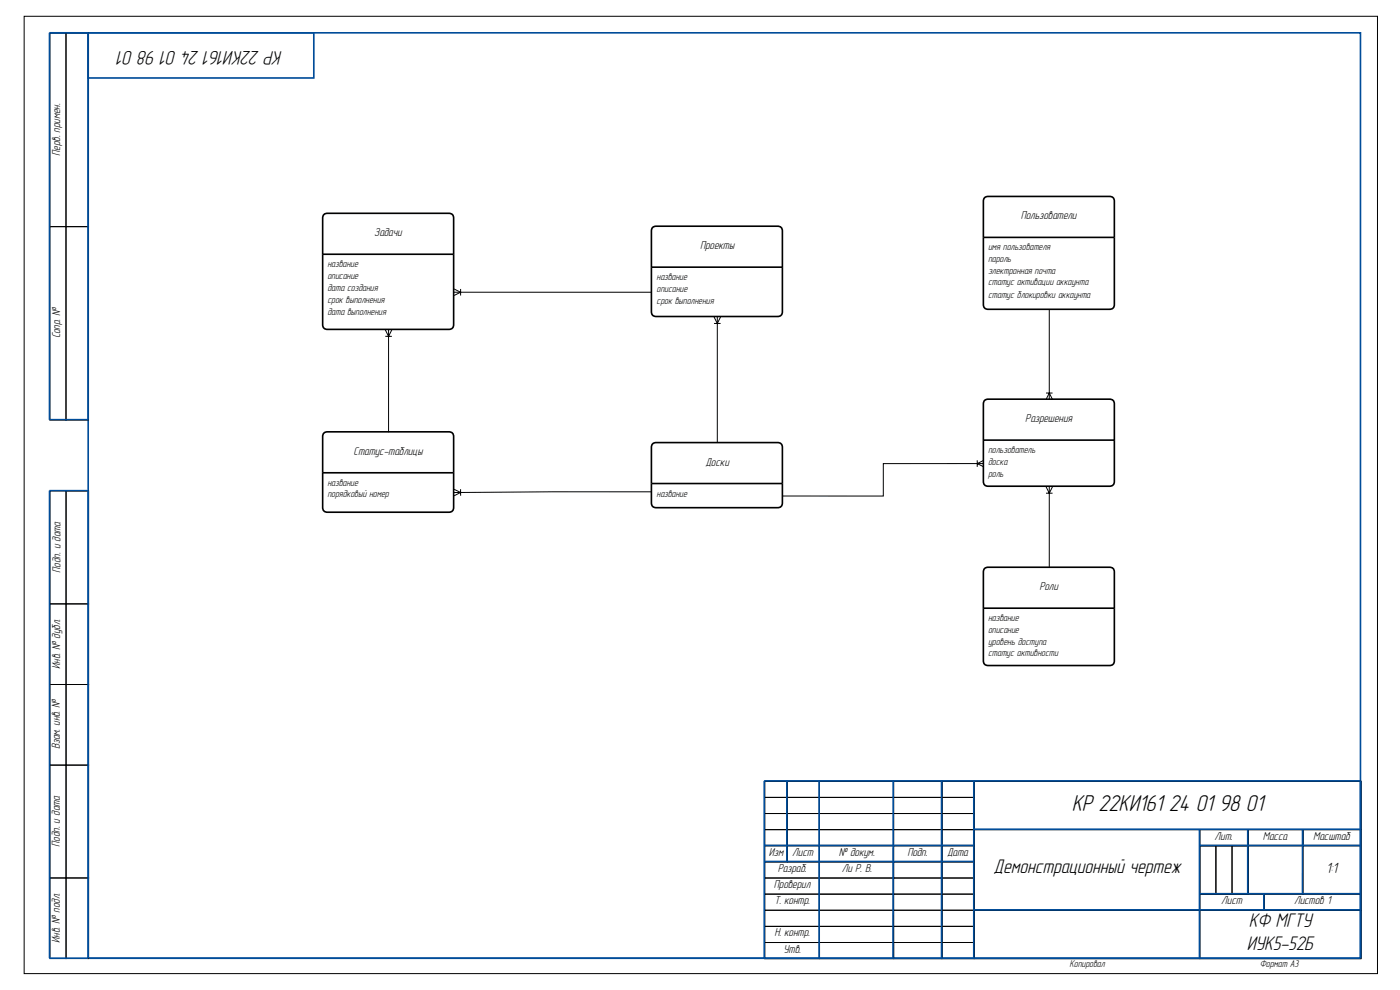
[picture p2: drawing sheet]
<svg xmlns="http://www.w3.org/2000/svg" width="420mm" height="297mm" viewBox="0 0 420 297" stroke-linecap="round" stroke-linejoin="round" font-family="sans-serif">
<g fill="none" stroke="#000" stroke-width=".3">
<path d="M7.2 4.9h406.2v287.2h-406.2zM15 10h4.8v58h-4.8zM19.8 10h6.8v58h-6.8zM15 68h4.8v58h-4.8zM19.8 68h6.8v58h-6.8zM15 147.3h4.8v33.9h-4.8zM19.8 147.3h6.8v33.9h-6.8zM15 181.2h4.8v24.2h-4.8zM19.8 181.2h6.8v24.2h-6.8zM15 205.4h4.8v24.1h-4.8zM19.8 205.4h6.8v24.1h-6.8zM15 229.5h4.8v33.9h-4.8z"/>
<path d="M19.8 229.5h6.8v33.9h-6.8zM229.5 234.4h179v53.2h-179zM229.5 234.4h6.8v4.8h-6.8zM229.5 239.2h6.8v4.9h-6.8zM236.3 239.2h9.7v4.9h-9.7zM236.3 234.4h9.7v4.8h-9.7zM246 234.4h22.2v4.8h-22.2zM246 239.2h22.2v4.9h-22.2zM268.2 234.4h14.5v4.8h-14.5zM268.2 239.2h14.5v4.9h-14.5zM282.7 234.4h9.7v4.8h-9.7zM282.7 239.2h9.7v4.9h-9.7z"/>
<path d="M292.4 234.4h116.1v14.5h-116.1zM229.5 248.9h6.8v4.8h-6.8zM229.5 253.7h6.8v4.9h-6.8zM229.5 244.1h6.8v4.8h-6.8zM229.5 258.6h16.5v4.8h-16.5zM236.3 244.1h9.7v4.8h-9.7zM236.3 248.9h9.7v4.8h-9.7zM236.3 253.7h9.7v4.9h-9.7zM246 244.1h22.2v4.8h-22.2zM246 248.9h22.2v4.8h-22.2zM246 253.7h22.2v4.9h-22.2zM246 258.6h22.2v4.8h-22.2z"/>
<path d="M268.2 253.7h14.5v4.9h-14.5zM268.2 244.1h14.5v4.8h-14.5zM268.2 248.9h14.5v4.8h-14.5zM268.2 258.6h14.5v4.8h-14.5zM282.7 244.1h9.7v4.8h-9.7zM282.7 248.9h9.7v4.8h-9.7zM282.7 253.7h9.7v4.9h-9.7zM282.7 258.6h9.7v4.8h-9.7zM292.4 248.9h67.7v24.2h-67.7zM360.1 253.7h14.5v14.6h-14.5zM360.1 248.9h14.5v4.8h-14.5zM360.1 253.7h4.9v14.5h-4.9z"/>
<path d="M364.9 253.7h4.9v14.6h-4.9zM369.8 253.7h4.8v14.6h-4.8zM374.6 248.9h16.5v4.8h-16.5zM374.6 253.7h16.5v14.5h-16.5zM391.1 253.7h17.4v14.5h-17.4zM391.1 248.9h17.4v4.8h-17.4zM15 263.4h4.8v24.2h-4.8zM19.8 263.4h6.8v24.2h-6.8zM229.5 263.4h16.5v4.8h-16.5zM229.5 268.3h16.5v4.8h-16.5zM229.5 277.9h16.5v4.9h-16.5zM229.5 273.1h16.5v4.8h-16.5z"/>
<path d="M245.9 268.3h22.3v4.8h-22.3zM246 263.4h22.2v4.9h-22.2zM246 273.1h22.2v4.8h-22.2zM246 277.9h22.2v4.9h-22.2zM268.2 263.4h14.5v4.8h-14.5zM268.2 273.1h14.5v4.8h-14.5zM268.2 277.9h14.5v4.9h-14.5zM268.2 268.2h14.5v4.9h-14.5zM282.7 263.4h9.7v4.8h-9.7zM282.7 277.9h9.7v4.9h-9.7zM282.7 268.2h9.7v4.9h-9.7zM282.7 273.1h9.7v4.8h-9.7z"/>
<path d="M292.4 273.1h67.7v14.5h-67.7zM360.1 273.1h48.4v14.5h-48.4zM360.1 268.2h19.4v4.9h-19.4zM379.4 268.3h29.1v4.8h-29.1zM229.5 282.8h16.5v4.8h-16.5zM246 282.8h22.2v4.8h-22.2zM268.2 282.8h14.5v4.8h-14.5zM282.7 282.8h9.7v4.8h-9.7z"/>
</g>
<g fill="none" stroke="#004c99" stroke-width=".49">
<path d="M26.4 9.8v116.1h-11.5v-116.1h11.6M26.5 9.8h67.7v13.6h-67.7zM26.5 9.8h381.8v277.7h-381.8zM236.2 234.3v24.2M245.8 234.3l.1 53.2M268.1 234.3l-.1 53M282.6 234.3v53.2M292.3 234.3v53.2M229.4 253.6h62.9M229.4 258.5h62.9M292.3 248.8h116.1M360 248.8v38.7"/>
<path d="M374.5 248.8v19.3M391 248.8l-.1 19.3M408.3 253.6h-48.3M292.3 273h116M360 268.1h48.3M379.3 268.1v4.9M26.5 287.5v-140.3h-11.6v140.3h393.4l.1-53.2h-179v53.2"/>
</g>
<path d="M97.4 64.2l.9-.2h36.4a1.31 1.31 0 0 1 1.5 1.5v10.8h-39.4v-10.8l.1-.6z" fill="#fff"/>
<path d="M96.8 76.3v-10.8a1.31 1.31 0 0 1 1.5-1.5h36.4a1.31 1.31 0 0 1 1.5 1.5v10.8M96.8 76.3v21a1.31 1.31 0 0 0 1.5 1.5h36.4a1.31 1.31 0 0 0 1.5-1.5v-21M96.8 76.3h39.4" fill="none" stroke="#000" stroke-width=".49"/>
<path d="M196 68.1l1-.2h36.4a1.31 1.31 0 0 1 1.4 1.4v10.9h-39.3v-10.9l.1-.5z" fill="#fff"/>
<path d="M195.5 80.2v-10.9a1.31 1.31 0 0 1 1.5-1.4h36.4a1.31 1.31 0 0 1 1.4 1.4v10.9M195.5 80.2v13.3a1.31 1.31 0 0 0 1.5 1.5h36.4a1.31 1.31 0 0 0 1.4-1.5v-13.3M195.5 80.2h39.3" fill="none" stroke="#000" stroke-width=".49"/>
<path d="M97.4 129.8l.9-.2h36.4a1.31 1.31 0 0 1 1.5 1.4v10.8h-39.4v-10.8l.1-.5z" fill="#fff"/>
<path d="M96.8 141.8v-10.8a1.31 1.31 0 0 1 1.5-1.4h36.4a1.31 1.31 0 0 1 1.5 1.4v10.8M96.8 141.8v10.4a1.31 1.31 0 0 0 1.5 1.5h36.4a1.31 1.31 0 0 0 1.5-1.5v-10.4M96.8 141.8h39.4" fill="none" stroke="#000" stroke-width=".49"/>
<path d="M196 133l1-.2h36.4a1.31 1.31 0 0 1 1.4 1.5v10.8h-39.3v-10.8l.1-.6z" fill="#fff"/>
<path d="M195.5 145.1v-10.8a1.31 1.31 0 0 1 1.5-1.5h36.4a1.31 1.31 0 0 1 1.4 1.5v10.8M195.5 145.1v5.7a1.31 1.31 0 0 0 1.5 1.5h36.4a1.31 1.31 0 0 0 1.4-1.5v-5.7M195.5 145.1h39.3" fill="none" stroke="#000" stroke-width=".49"/>
<path d="M295.7 59.2l.9-.3h36.4a1.31 1.31 0 0 1 1.5 1.5v10.8h-39.3v-10.8v-.5z" fill="#fff"/>
<path d="M295.2 71.2v-10.8a1.31 1.31 0 0 1 1.4-1.5h36.4a1.31 1.31 0 0 1 1.5 1.5v10.8M295.2 71.2v20.1a1.31 1.31 0 0 0 1.4 1.5h36.4a1.31 1.31 0 0 0 1.5-1.5v-20.1M295.2 71.2h39.3" fill="none" stroke="#000" stroke-width=".49"/>
<path d="M295.7 170.4l.9-.2h36.4a1.31 1.31 0 0 1 1.5 1.5v10.8h-39.3v-10.8v-.6z" fill="#fff"/>
<path d="M295.2 182.5v-10.8a1.31 1.31 0 0 1 1.4-1.5h36.4a1.31 1.31 0 0 1 1.5 1.5v10.8M295.2 182.5v15.7a1.31 1.31 0 0 0 1.4 1.5h36.4a1.31 1.31 0 0 0 1.5-1.5v-15.7M295.2 182.5h39.3" fill="none" stroke="#000" stroke-width=".49"/>
<path d="M295.7 120l.9-.2h36.4a1.31 1.31 0 0 1 1.5 1.4v10.8h-39.3v-10.8v-.5z" fill="#fff"/>
<path d="M295.2 132v-10.8a1.31 1.31 0 0 1 1.4-1.4h36.4a1.31 1.31 0 0 1 1.5 1.4v10.8M295.2 132v12.4a1.31 1.31 0 0 0 1.4 1.5h36.4a1.31 1.31 0 0 0 1.5-1.5v-12.4M295.2 132h39.3" fill="none" stroke="#000" stroke-width=".49"/>
<g fill="none" stroke="#000" stroke-width=".3">
<path d="M115.6 98.9l1 2 1-2M116.6 98.9v30.8M136.3 86.7l1.9 1-1.9 1M136.3 87.7h59.3M138.2 86.7v2M214.3 95.1l1 1.9 1-1.9M214.3 97h2M215.3 95.1v37.8M314.9 92.9v27M115.6 100.9h2M313.9 119.9l1-2 1 2M313.9 117.9h2"/>
<path d="M293.3 138.1v2M295.3 139.1h-30.2v9.7h-30.1M295.3 138.1l-2 1 2 1M136.3 146.8l1.9 1-1.9 .9M138.2 146.8l.1 1.9M195.6 147.6l-59.3 .2M313.9 146l1 2 1-2M313.9 148h2M314.9 146v24.3"/>
</g>
<text font-size="7.1" x="321.7" y="243.3">КР 22КИ161 24 01 98 01</text>
<g font-size="6.1">
<text x="84.8" y="15.5" transform="rotate(-180 84.8 15.5)">КР 22КИ161 24 01 98 01</text>
<text x="298.2" y="262">Демонстрационный чертеж</text>
<text x="374.8" y="278">КФ МГТУ</text>
<text x="374.2" y="285.1">ИУК5-52Б</text>
</g>
<text font-size="4.6" x="398" y="261.8">1:1</text>
<g font-size="3.5">
<text x="18.1" y="46.7" transform="rotate(-90 18.1 46.7)">Перв. примен.</text>
<text x="306.4" y="65.7">Пользователи</text>
<text x="112.4" y="70.9">Задачи</text>
<text x="210.1" y="74.8">Проекты</text>
<text x="18" y="101.5" transform="rotate(-90 18 101.5)">Сопр. №</text>
<text x="307.7" y="126.6">Разрешения</text>
<text x="106.1" y="136.5">Статус-таблицы</text>
<text x="211.7" y="139.7">Доски</text>
<text x="18.1" y="171.8" transform="rotate(-90 18.1 171.8)">Подп. и дата</text>
<text x="312" y="177">Роли</text>
<text x="18.1" y="200.6" transform="rotate(-90 18.1 200.6)">Инв. № дубл.</text>
<text x="18" y="224.8" transform="rotate(-90 18 224.8)">Взам. инв. №</text>
<text x="364.6" y="251.9">Лит.</text>
<text x="379.1" y="251.9">Масса</text>
<text x="394.2" y="251.9">Масштаб</text>
<text x="18" y="254" transform="rotate(-90 18 254)">Подп. и дата</text>
<text x="230.8" y="256.9">Изм</text>
<text x="237.8" y="256.9">Лист</text>
<text x="251.8" y="256.9">№ докум.</text>
<text x="272.3" y="256.9">Подп.</text>
<text x="284.2" y="256.9">Дата</text>
<text x="233.4" y="261.5">Разраб.</text>
<text x="252.7" y="261.5">Ли Р. В.</text>
<text x="232.3" y="266.4">Проверил</text>
<text x="232.4" y="271.4">Т. контр.</text>
<text x="366.6" y="271.4">Лист</text>
<text x="388.4" y="271.4">Листов 1</text>
<text x="232.4" y="280.9">Н. контр.</text>
<text x="17.9" y="282.8" transform="rotate(-90 17.9 282.8)">Инв. № подл.</text>
<text x="235.2" y="285.9">Утв.</text>
</g>
<g font-size="3">
<text x="296.6" y="75">имя пользователя</text>
<text x="98.3" y="80.2">название</text>
<text x="98.3" y="83.6">описание</text>
<text x="296.6" y="78.5">пароль</text>
<text x="296.6" y="82.2">электронная почта</text>
<text x="98.3" y="87.3">дата создания</text>
<text x="197.1" y="84.1">название</text>
<text x="197.1" y="87.6">описание</text>
<text x="296.6" y="85.6">статус активации аккаунта</text>
<text x="296.6" y="89.3">статус блокировки аккаунта</text>
<text x="98.3" y="90.8">срок выполнения</text>
<text x="98.3" y="94.4">дата выполнения</text>
<text x="197.1" y="91.3">срок выполнения</text>
<text x="296.6" y="136">пользователь</text>
<text x="296.6" y="139.4">доска</text>
<text x="296.6" y="143.1">роль</text>
<text x="98.3" y="145.8">название</text>
<text x="98.3" y="149.2">порядковый номер</text>
<text x="197.1" y="149">название</text>
<text x="296.6" y="186.3">название</text>
<text x="296.6" y="189.8">описание</text>
<text x="296.6" y="193.5">уровень доступа</text>
<text x="296.6" y="196.9">статус активности</text>
<text x="321" y="290">Копировал</text>
<text x="378.1" y="290">Формат А3</text>
</g>
</svg>
